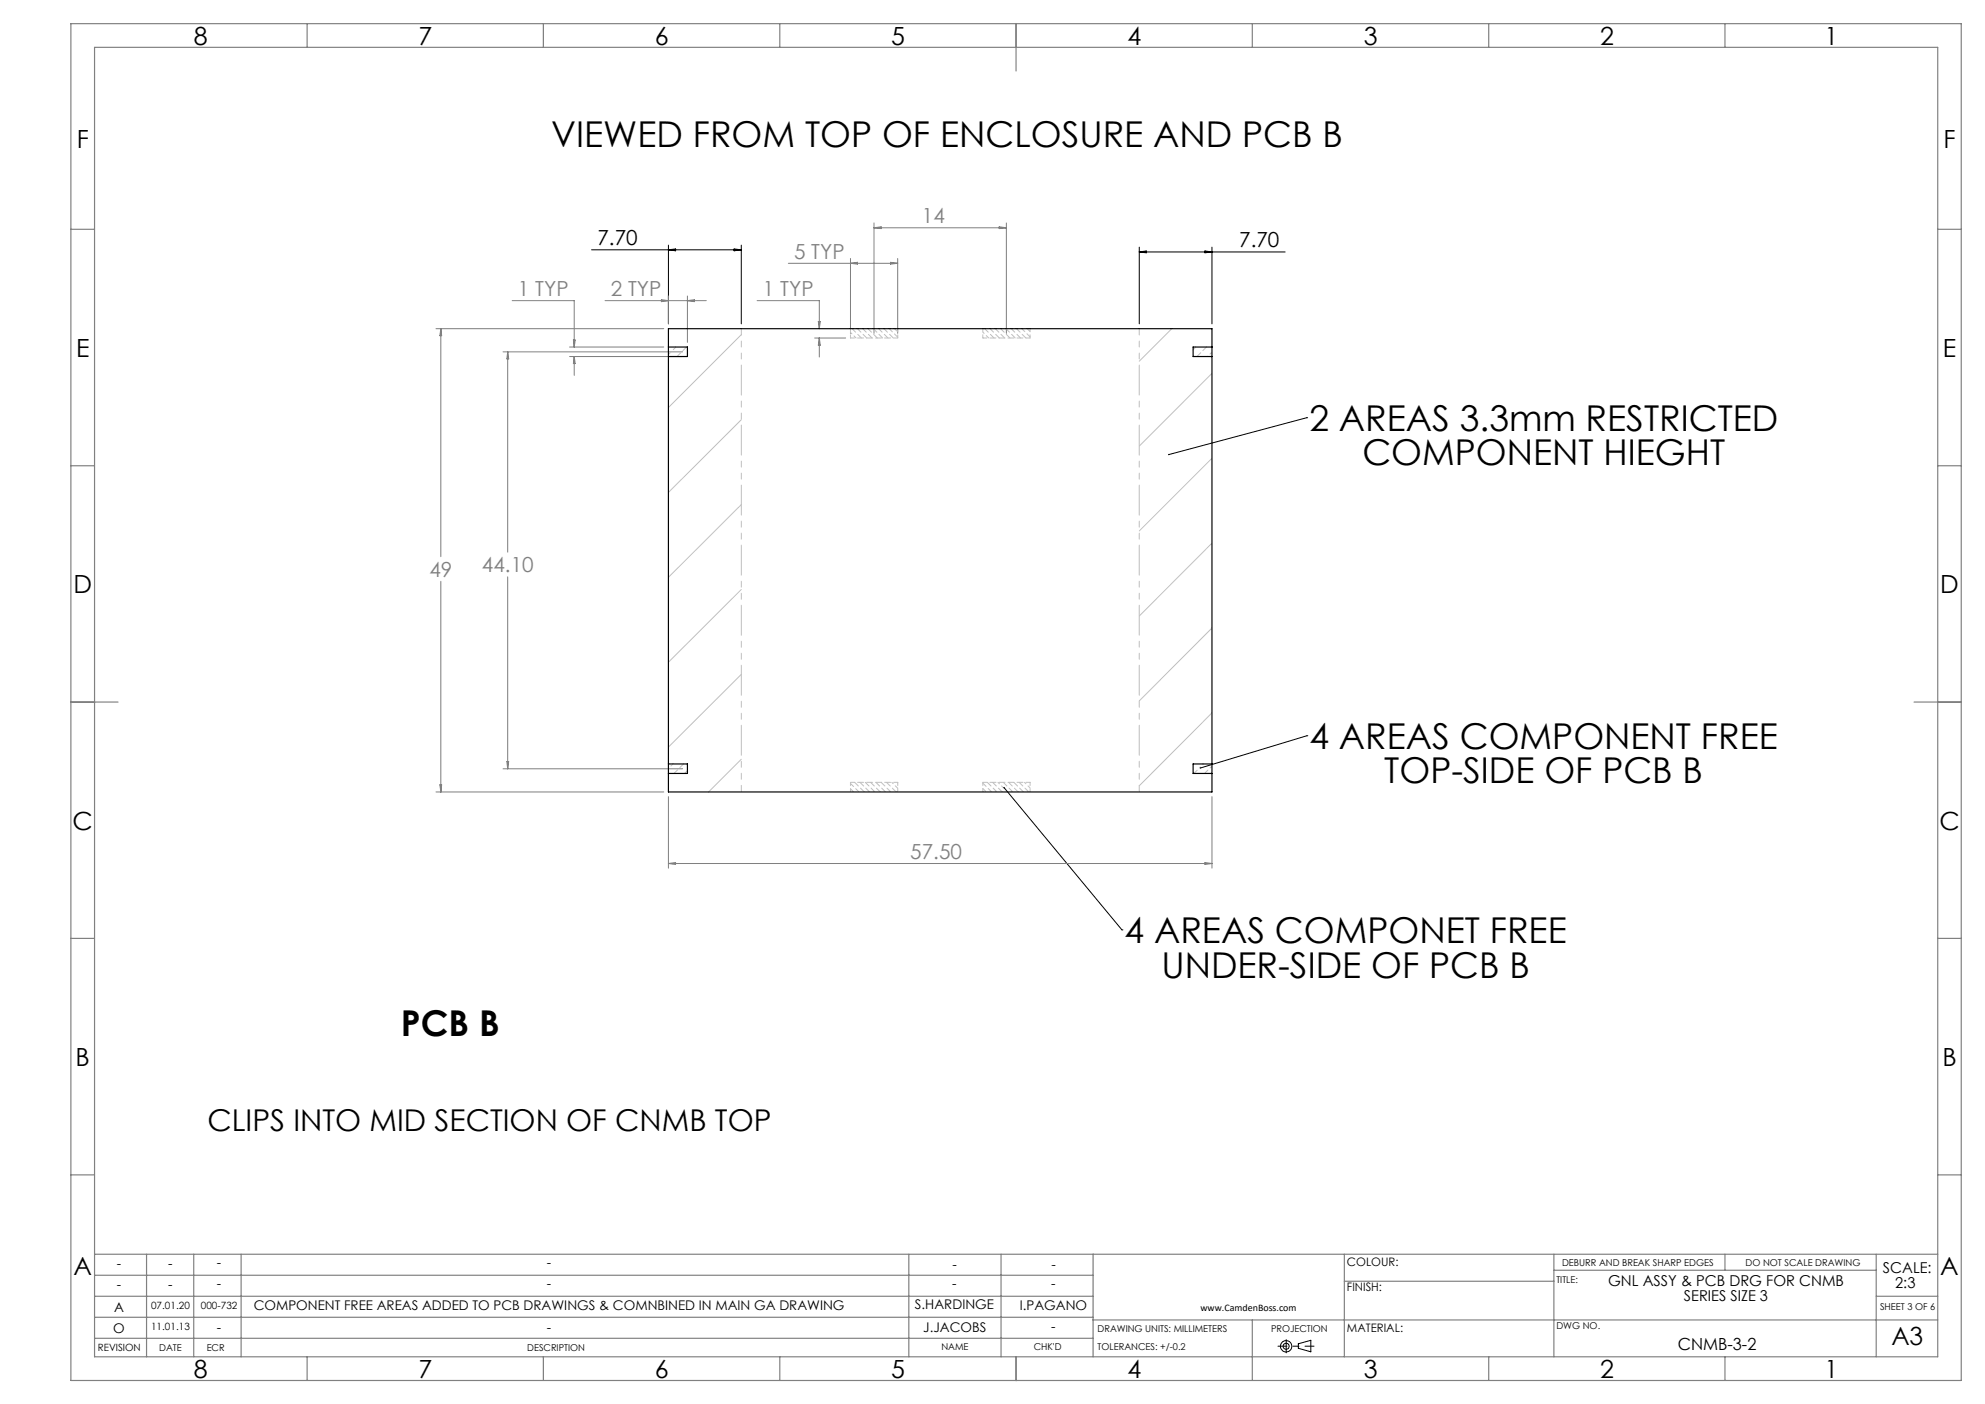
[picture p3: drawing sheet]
<svg xmlns="http://www.w3.org/2000/svg" width="420mm" height="297mm" viewBox="0 0 420 297" stroke-linecap="round" stroke-linejoin="round" font-family="sans-serif">
<g fill="none" stroke="#000" stroke-width=".21">
<path d="M125.2 52.8h31.6M141.4 51.9v16.6M141.4 52.8l1.5-.1v.4zM155.3 52.7l1.5 .1-1.5 .3zM156.8 51.9v16.6M241.1 52.3v16.2M241.1 53.3h30.8M241.1 53.3l1.4-.2v.4zM255 53.1l1.4 .2-1.4 .2zM256.4 52.3v16.2M276.5 88.4h.1M276.5 88.4l-29.2 7.8"/>
<path d="M276.5 155.6h.1M276.5 155.6l-22.5 6.9M212.4 166.6l25 30.1M237.4 196.7h.1M274.7 284.3l2.7-.8v2.5l-2.7-.8z"/>
<circle cx="272.1" cy="284.8" r="1.19"/>
<circle cx="272.1" cy="284.8" r=".64"/>
</g>
<path d="M270.4 284.8h7.6" fill="none" stroke="#000" stroke-width=".21" stroke-dasharray="15.2 1.3 1.3 1.3" stroke-dashoffset="13.3"/>
<path d="M272.1 283.4v2.8" fill="none" stroke="#000" stroke-width=".21" stroke-dasharray="15.2 1.3 1.3 1.3"/>
<g fill="none" stroke="#808080" stroke-width=".25">
<path d="M15 5h400v287h-400zM20 10h390v277h-390zM65 5v5M115 5v5M165 5v5M215 5v10M265 5v5M315 5v5M365 5v5M15 48.5h5M410 48.5h5M15 98.5h5"/>
<path d="M410 98.5h5M15 148.5h10M405 148.5h10M15 198.5h5M410 198.5h5M15 248.5h5M410 248.5h5M20 274.2h211.3M20 265.3h390M20 278.7h211.3M20 269.8h211.3M31 265.3v21.7"/>
<path d="M41 265.3v21.7M51 265.3v21.7M192.3 265.3v21.7M211.8 265.3v21.7M231.3 265.3v21.7M231.3 279.2h178.7M265 279.2v12.8M284.4 271h44.4M284.4 265.3v21.7M328.8 265.3v21.7M328.8 268.7h68.2M365 265.3v3.4"/>
<path d="M397 274.2h13M397 265.3v21.7M20 283.1h211.3M65 287v5M115 287v5M165 287v5M215 287v5M315 287v5M365 287v5"/>
</g>
<path d="M215 5v5M15 148.5h5M410 148.5h5M215 287v5" fill="none" stroke="#808080" stroke-width=".35"/>
<g fill="none" stroke="#808080" stroke-width=".21">
<path d="M166.8 55.7h23.1M180 54.7v15.8M180 55.7l1.4-.2v.4zM184.9 47.2v23.3M184.9 48.2h28M184.9 48.2l1.5-.2v.4zM188.4 55.5l1.5 .2-1.5 .2zM189.9 54.7v15.8M211.4 48l1.5 .2-1.5 .2zM212.9 47.2v23.3M92.3 69.5h48.1M93.3 69.5v48.3"/>
<path d="M93.3 69.5l.2 1.5h-.4zM106.4 74.4h38M107.4 74.4v42.4M107.4 74.4l.2 1.5h-.4zM108.4 63.6h13.1v9.8M120.5 75.4h23.9M120.5 73.4h19.9M121.3 71.9h.4l-.2 1.5zM121.5 75.4v4M121.5 75.4l.2 1.5h-.4zM128 63.6h21.4M139.9 63.4l1.5 .2-1.5 .2z"/>
<path d="M141.4 62.6v5.9M145.5 62.6v9.8M145.5 63.6l1.4-.2v.4zM160.2 63.6h13.2v5.9M172.4 71.5h6.5M173.1 68h.5l-.2 1.5zM173.4 71.5v4M173.4 71.5l.2 1.5h-.5zM93.3 123v44.5M107.4 122v40.6M92.3 167.5h48.1M93.1 166h.4l-.2 1.5z"/>
<path d="M106.4 162.6h38M107.2 161.1h.4l-.2 1.5zM141.4 168.5v15.2M256.4 168.5v15.2M141.4 182.7h115M141.4 182.7l1.5-.2v.4zM255 182.5l1.4 .2-1.4 .2z"/>
</g>
<path d="M156.8 70.8l-15.4 15.4M247.9 69.5l-6.8 6.9M256.4 79l-15.3 15.4M156.8 88.8l-15.4 15.4M256.4 96.9l-15.3 15.4M156.8 106.7l-15.4 15.4M256.4 114.9l-15.3 15.4M156.8 124.7l-15.4 15.4M256.4 132.9l-15.3 15.4M156.8 142.7l-15.4 15.3M256.4 150.8l-15.3 15.4M156.8 160.6l-6.9 6.9" fill="none" stroke="#c0c0c0" stroke-width=".21"/>
<path d="M180 71.5v-2M190 71.5v-2M208 71.5v-2M218 71.5v-2M180 165.5v2M190 165.5v2M208 165.5v2M218 165.5v2" fill="none" stroke="#c0c0c0" stroke-width=".21" stroke-dasharray="1.3 .6" stroke-dashoffset=".6"/>
<path d="M180 71.5h10M208 71.5h10M253 73.4l-.5 .6M145.5 163l-.6 .6M180 165.5h10M208 165.5h10" fill="none" stroke="#c0c0c0" stroke-width=".21" stroke-dasharray="1.3 .6" stroke-dashoffset=".4"/>
<path d="M143 73.4l-1.5 1.6M189.2 69.5l.8 .7M217.3 69.5l.7 .6M180 166.9l.6 .6M208 166.8l.7 .7" fill="none" stroke="#c0c0c0" stroke-width=".21" stroke-dasharray="1.3 .6" stroke-dashoffset=".5"/>
<g fill="none" stroke="#c0c0c0" stroke-width=".21" stroke-dasharray="1.3 .6" stroke-dashoffset=".2">
<path d="M145.3 73.4l-2 2M180.3 69.5l2 2M181.4 69.5l2 2M182.5 69.5l2 2M183.6 69.5l2 2M184.8 69.5l2 2M185.9 69.5l2 2M187 69.5l2 2M208.3 69.5l2 2M209.4 69.5l2 2M210.6 69.5l2 2M211.7 69.5l2 2"/>
<path d="M212.8 69.5l2 2M213.9 69.5l2 2M215.1 69.5l2 2M255.3 73.4l-2 2M144.6 161.6l-2 2M180.8 165.5l2 2M182 165.5l2 2M183.1 165.5l2 2M184.2 165.5l2 2M185.3 165.5l2 2M186.5 165.5l2 2M187.6 165.5l2 2"/>
<path d="M208.9 165.5l2 2M210 165.5l2 2M212.3 165.5l2 2M213.4 165.5l2 2M214.5 165.5l2 2M215.6 165.5l2 2"/>
</g>
<path d="M256.5 74.5l-1 .9M142.4 161.6l-.9 .9" fill="none" stroke="#c0c0c0" stroke-width=".21" stroke-dasharray="1.3 .6" stroke-dashoffset=".7"/>
<path d="M180 71.4v.1M208 71.4l.1 .1M189.8 165.5l.2 .1M217.9 165.5l.1 .1M254.6 161.6l-.1 .2" fill="none" stroke="#c0c0c0" stroke-width=".21" stroke-dasharray="1.3 .6"/>
<path d="M254 162.3l-1.4 1.3M256.2 162.2l-1.3 1.4" fill="none" stroke="#c0c0c0" stroke-width=".21" stroke-dasharray="1.3 .6" stroke-dashoffset="1"/>
<path d="M188.1 69.5l1.9 1.8M216.2 69.5l1.8 1.8M180 165.7l1.7 1.8M208 165.7l1.8 1.8" fill="none" stroke="#c0c0c0" stroke-width=".21" stroke-dasharray="1.3 .6" stroke-dashoffset=".3"/>
<path d="M208 70.2l1.2 1.3M188.7 165.5l1.3 1.2" fill="none" stroke="#c0c0c0" stroke-width=".21" stroke-dasharray="1.3 .6" stroke-dashoffset=".9"/>
<path d="M180 70.3l1.1 1.2M211.2 165.5l1.1 1.2M216.8 165.5l1.2 1.2" fill="none" stroke="#c0c0c0" stroke-width=".21" stroke-dasharray="1.3 .6" stroke-dashoffset=".8"/>
<path d="M156.9 69.5v98M241.1 69.5v98" fill="none" stroke="#c0c0c0" stroke-width=".21" stroke-dasharray="6.3 1.3 1.3 1.3 1.3 1.3" stroke-dashoffset="5"/>
<path d="M247.2 96.1l.1 .2 .1-.1v-.2zM254 162.3l-.1 .2 .2 .1zM212.3 166.5l.1 .3 .1-.1v-.2h-.2l.1 .1z" fill="#000"/>
<path d="M141.4 73.4h4.1v2h-4.1M141.4 69.5h115v98h-115zM256.4 73.4h-4v2h4M141.4 161.6h4.1v2h-4.1M256.4 161.6h-4v2h4" fill="none" stroke="#000" stroke-width=".25"/>
<g font-size="7.5">
<text x="116.6" y="31">VIEWED FROM TOP OF ENCLOSURE AND PCB B</text>
<text x="277" y="91.1">2 AREAS 3.3mm RESTRICTED</text>
<text x="288.3" y="98.4">COMPONENT HIEGHT</text>
<text x="277" y="158.4">4 AREAS COMPONENT FREE</text>
<text x="292.9" y="165.7">TOP-SIDE OF PCB B</text>
<text x="237.9" y="199.5">4 AREAS COMPONET FREE</text>
<text x="245.7" y="206.8">UNDER-SIDE OF PCB B</text>
<text x="84.8" y="219.1">PCB B</text>
</g>
<text font-size="6.3" x="43.9" y="239.2">CLIPS INTO MID SECTION OF CNMB TOP</text>
<g font-size="5.3">
<text x="41" y="9.5">8</text>
<text x="88.5" y="9.5">7</text>
<text x="138.5" y="9.5">6</text>
<text x="188.5" y="9.5">5</text>
<text x="238.5" y="9.5">4</text>
<text x="288.5" y="9.5">3</text>
<text x="338.5" y="9.5">2</text>
<text x="386" y="9.5">1</text>
<text x="16.2" y="31.3">F</text>
<text x="411.2" y="31.3">F</text>
<text x="16.1" y="75.5">E</text>
<text x="411.1" y="75.5">E</text>
<text x="15.5" y="125.5">D</text>
<text x="410.5" y="125.5">D</text>
<text x="15.4" y="175.5">C</text>
<text x="410.4" y="175.5">C</text>
<text x="16" y="225.5">B</text>
<text x="411" y="225.5">B</text>
<text x="15.5" y="269.8">A</text>
<text x="410.5" y="269.8">A</text>
<text x="400.2" y="284.5">A3</text>
<text x="41" y="291.5">8</text>
<text x="88.5" y="291.5">7</text>
<text x="138.5" y="291.5">6</text>
<text x="188.5" y="291.5">5</text>
<text x="238.5" y="291.5">4</text>
<text x="288.5" y="291.5">3</text>
<text x="338.5" y="291.5">2</text>
<text x="386" y="291.5">1</text>
</g>
<g font-size="4.4" fill="#808080">
<text x="195.1" y="47.2">14</text>
<text x="168" y="54.7">5 TYP</text>
<text x="109.6" y="62.6">1 TYP</text>
<text x="129.3" y="62.6">2 TYP</text>
<text x="161.4" y="62.6">1 TYP</text>
<text x="90.9" y="122">49</text>
<text x="102" y="121.1">44.10</text>
<text x="192.6" y="181.7">57.50</text>
</g>
<g font-size="4.4">
<text x="126.4" y="51.9">7.70</text>
<text x="262.2" y="52.3">7.70</text>
</g>
<text font-size="3.5" x="355" y="285.6">CNMB-3-2</text>
<g font-size="3.2">
<text x="398.4" y="269.3">SCALE:</text>
<text x="340.2" y="272">GNL ASSY &amp; PCB DRG FOR CNMB</text>
<text x="356.3" y="275.2">SERIES SIZE 3</text>
<text x="401" y="272.5">2:3</text>
</g>
<g font-size="2.8">
<text x="24.7" y="268.2">-</text>
<text x="35.6" y="268.2">-</text>
<text x="45.9" y="268">-</text>
<text x="115.7" y="268">-</text>
<text x="201.6" y="268.4">-</text>
<text x="222.5" y="268.4">-</text>
<text x="24.7" y="272.8">-</text>
<text x="35.6" y="272.8">-</text>
<text x="45.9" y="272.5">-</text>
<text x="115.7" y="272.5">-</text>
<text x="201.5" y="272.4">-</text>
<text x="222.4" y="272.4">-</text>
<text x="24" y="281.9">O</text>
<text x="24.1" y="277.5">A</text>
<text x="45.9" y="281.7">-</text>
<text x="53.7" y="277.2">COMPONENT FREE AREAS ADDED TO PCB DRAWINGS &amp; COMNBINED IN MAIN GA DRAWING</text>
<text x="115.7" y="281.7">-</text>
<text x="193.6" y="277">S.HARDINGE</text>
<text x="195.3" y="281.8">J.JACOBS</text>
<text x="215.8" y="277.2">I.PAGANO</text>
<text x="222.4" y="281.6">-</text>
</g>
<g font-size="2.5">
<text x="285" y="267.8">COLOUR:</text>
<text x="285" y="273">FINISH:</text>
<text x="285" y="281.7">MATERIAL:</text>
</g>
<g font-size="2.1">
<text x="32" y="281.4">11.01.13</text>
<text x="32" y="276.9">07.01.20</text>
<text x="42.5" y="276.9">000-732</text>
<text x="254" y="277.3">www.CamdenBoss.com</text>
<text x="20.7" y="285.9">REVISION</text>
</g>
<g font-size="2">
<text x="330.5" y="267.7">DEBURR AND BREAK SHARP EDGES</text>
<text x="369.3" y="267.7">DO NOT SCALE DRAWING</text>
<text x="329.3" y="271.4">TITLE:</text>
<text x="232.2" y="281.7">DRAWING UNITS: MILLIMETERS</text>
<text x="268.9" y="281.7">PROJECTION</text>
<text x="329.3" y="281.2">DWG NO.</text>
<text x="397.8" y="277.2">SHEET 3 OF 6</text>
<text x="33.7" y="285.8">DATE</text>
<text x="43.7" y="285.8">ECR</text>
<text x="111.6" y="285.8">DESCRIPTION</text>
<text x="199.2" y="285.6">NAME</text>
<text x="218.7" y="285.6">CHK'D</text>
<text x="232.2" y="285.6">TOLERANCES: +/-0.2</text>
</g>
</svg>
